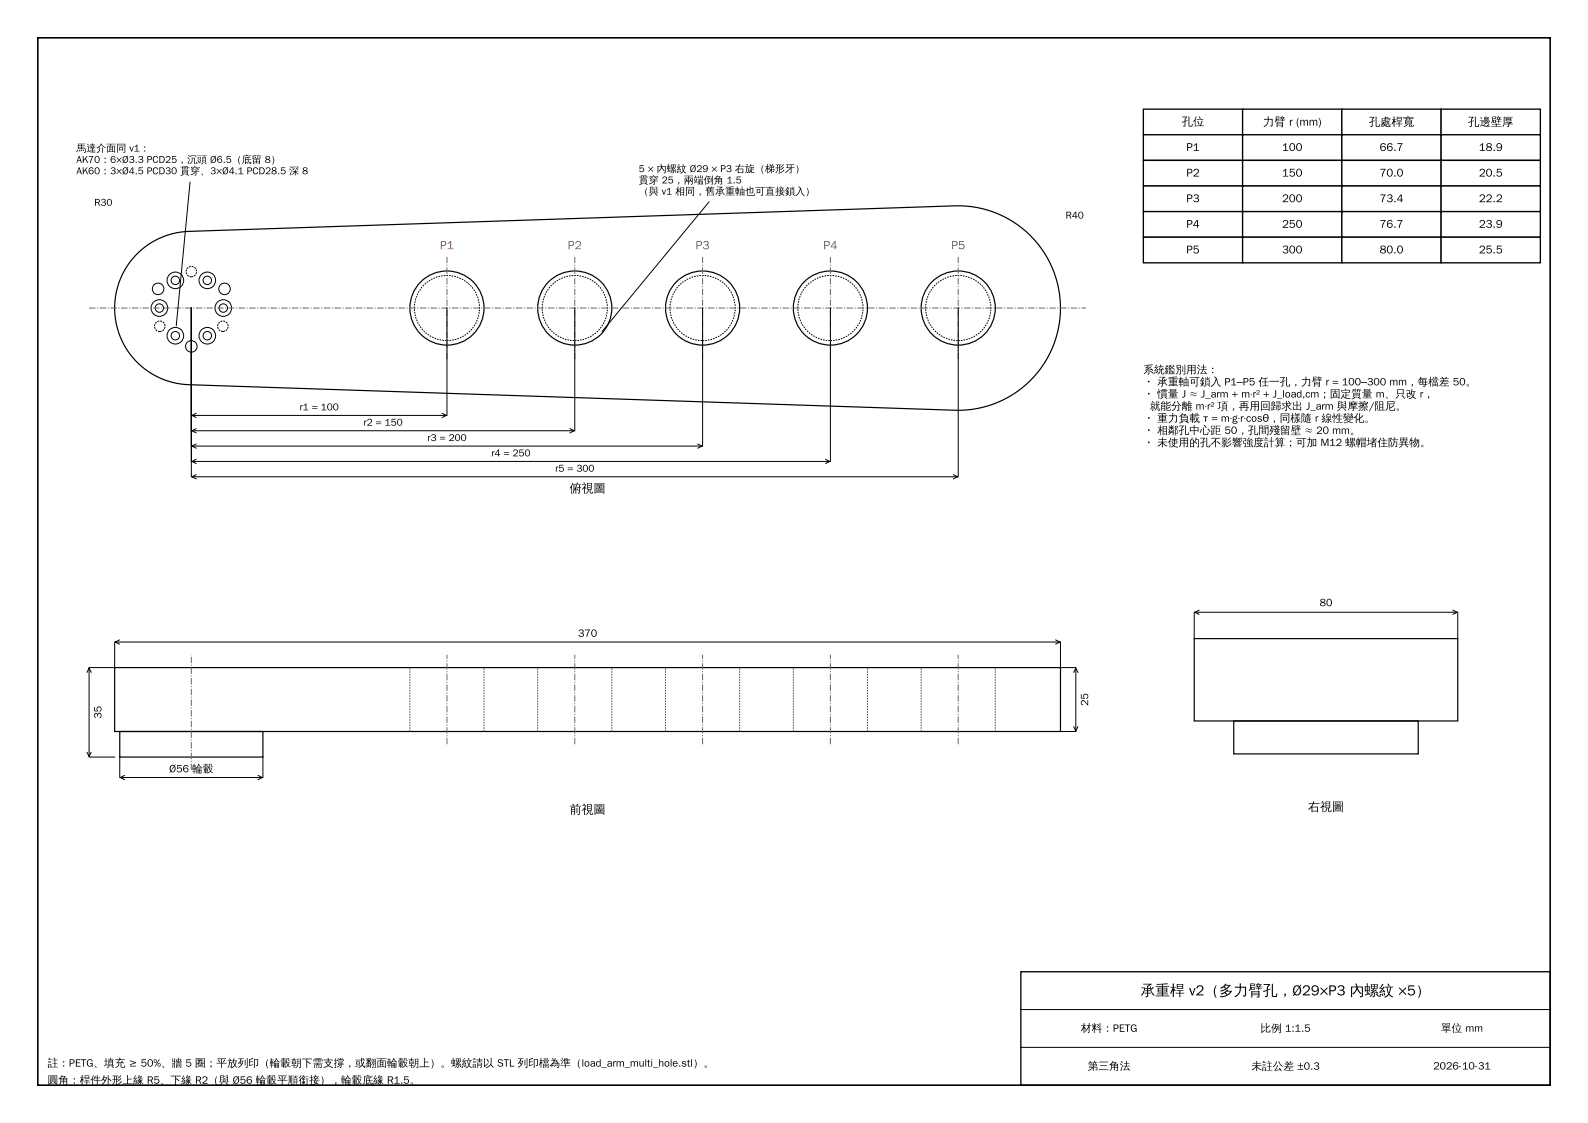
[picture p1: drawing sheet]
<svg xmlns="http://www.w3.org/2000/svg" width="420mm" height="297mm" viewBox="0 0 420 297" stroke-linecap="round" stroke-linejoin="round" font-family="sans-serif">
<path d="M10 10h400v277h-400z" fill="none" stroke="#000" stroke-width=".42"/>
<path d="M270 257h140v30h-140z" fill="none" stroke="#000" stroke-width=".35"/>
<g fill="none" stroke="#000" stroke-width=".26">
<path d="M50.3 48.1l-3.7 38.1M187.5 53.4l-28.3 34.3M50.6 81.5v44.6M118.2 81.5v28.4M152 81.5v32.4M185.8 81.5v36.5M219.6 81.5v40.5M253.4 81.5v44.6M50.8 109.9h67.3M50.8 113.9h101.1M50.8 118h134.9M51.9 109.3l-1.1 .6 1.1 .5"/>
<path d="M51.9 113.4l-1.1 .5 1.1 .6M51.9 117.4l-1.1 .6 1.1 .5M116.9 109.3l1.2 .6-1.2 .5M150.7 113.4l1.2 .5-1.2 .6M184.5 117.4l1.2 .6-1.2 .5M50.8 122h168.7M50.8 126.1h202.5M51.9 121.5l-1.1 .5 1.1 .6M51.9 125.5l-1.1 .6 1.1 .6M218.3 121.5l1.2 .5-1.2 .6M252.1 125.5l1.2 .6-1.2 .6M23 177.8l.6-1.1 .5 1.1"/>
<path d="M23.6 176.7v23.4M30.3 169.8v6.8h-6.7M30.5 169.8h249.8M31.6 169.2l-1.1 .6 1.1 .6M279.2 169.2l1.1 .6-1.1 .6M280.5 169.8v6.8h4M284 177.8l.5-1.1 .6 1.1M284.5 176.7v16.6M315.9 161.9v7M316 161.9h69.4M317.1 161.4l-1.1 .5 1.1 .6M384.3 161.4l1.1 .5-1.1 .6"/>
<path d="M385.5 161.9v7M23 198.9l.6 1.2 .5-1.2M280.5 193.5h4M284 192.2l.5 1.1 .6-1.1M23.6 200.2h6.7M31.7 200.2v5.4M31.8 205.6h37.6M33 205.1l-1.2 .5 1.2 .6M68.2 205.1l1.2 .5-1.2 .6M69.5 200.2v5.4M270 267h140M270 277h140"/>
<circle cx="41.8" cy="76.4" r="1.52"/>
<circle cx="46.4" cy="74.2" r="2.2"/>
<circle cx="46.4" cy="74.2" r="1.12"/>
<circle cx="54.8" cy="74.2" r="2.2"/>
<circle cx="54.8" cy="74.2" r="1.12"/>
<circle cx="59.4" cy="76.4" r="1.52"/>
<circle cx="42.2" cy="81.5" r="2.2"/>
<circle cx="42.2" cy="81.5" r="1.12"/>
<circle cx="46.4" cy="88.8" r="2.2"/>
<circle cx="46.4" cy="88.8" r="1.12"/>
<circle cx="50.6" cy="91.6" r="1.52"/>
<circle cx="54.8" cy="88.8" r="2.2"/>
<circle cx="54.8" cy="88.8" r="1.12"/>
<circle cx="59.1" cy="81.5" r="2.2"/>
<circle cx="59.1" cy="81.5" r="1.12"/>
</g>
<g fill="none" stroke="#000" stroke-width=".32">
<path d="M36.6 66.8a20.3 20.3 0 0 1 13.3-5.6l202.6-6.8a27 27 0 0 1 28 27.1 27 27 0 0 1-28 27l-202.6-6.8a20.3 20.3 0 0 1-18.2-13 20.3 20.3 0 0 1 4.9-21.9zM30.3 176.6h250.2v16.9h-250.2zM315.9 168.9h69.6v21.8h-69.6zM31.7 193.5h37.8v6.7h-37.8zM326.3 190.7h48.8v8.7h-48.8z"/>
<circle cx="118.2" cy="81.5" r="9.8"/>
<circle cx="152" cy="81.5" r="9.8"/>
<circle cx="185.8" cy="81.5" r="9.8"/>
<circle cx="219.6" cy="81.5" r="9.8"/>
<circle cx="253.4" cy="81.5" r="9.8"/>
</g>
<g fill="none" stroke="#000" stroke-width=".26" stroke-dasharray=".5 .2" stroke-linecap="butt">
<circle cx="50.6" cy="71.8" r="1.39"/>
<circle cx="42.3" cy="86.3" r="1.39"/>
<circle cx="58.9" cy="86.3" r="1.39"/>
</g>
<g fill="none" stroke="#000" stroke-width=".26" stroke-dasharray=".4 .3" stroke-linecap="butt">
<circle cx="118.2" cy="81.5" r="8.6"/>
<circle cx="152" cy="81.5" r="8.6"/>
<circle cx="185.8" cy="81.5" r="8.6"/>
<circle cx="219.6" cy="81.5" r="8.6"/>
<circle cx="253.4" cy="81.5" r="8.6"/>
</g>
<path d="M23.6 81.5h263.6M118.2 95v-27.1M152 95v-27.1M185.8 95v-27.1M219.6 95v-27.1M253.4 95v-27.1M118.2 196.8v-23.6M152 196.8v-23.6M185.8 196.8v-23.6M219.6 196.8v-23.6M253.4 196.8v-23.6M50.6 203.6v-30.4" fill="none" stroke="#666" stroke-width=".26" stroke-dasharray="1.7 .4 .3 .4" stroke-linecap="butt"/>
<path d="M108.4 193.5v-16.9M128 193.5v-16.9M142.2 193.5v-16.9M161.8 193.5v-16.9M176 193.5v-16.9M195.6 193.5v-16.9M209.8 193.5v-16.9M229.4 193.5v-16.9M243.6 193.5v-16.9M263.2 193.5v-16.9" fill="none" stroke="#4d4d4d" stroke-width=".26" stroke-dasharray=".4 .3" stroke-linecap="butt"/>
<g fill="#fff" stroke="#000" stroke-width=".35">
<path d="M302.4 28.9h26.3v6.7h-26.3z"/>
<path d="M328.7 28.9h26.2v6.7h-26.2z"/>
<path d="M354.9 28.9h26.2v6.7h-26.2z"/>
<path d="M381.1 28.9h26.3v6.7h-26.3z"/>
<path d="M302.4 35.6h26.3v6.8h-26.3z"/>
<path d="M328.7 35.6h26.2v6.8h-26.2z"/>
<path d="M354.9 35.6h26.2v6.8h-26.2z"/>
<path d="M381.1 35.6h26.3v6.8h-26.3z"/>
<path d="M302.4 42.4h26.3v6.8h-26.3z"/>
<path d="M328.7 42.4h26.2v6.8h-26.2z"/>
<path d="M354.9 42.4h26.2v6.8h-26.2z"/>
<path d="M381.1 42.4h26.3v6.8h-26.3z"/>
<path d="M302.4 49.2h26.3v6.8h-26.3z"/>
<path d="M328.7 49.2h26.2v6.8h-26.2z"/>
<path d="M354.9 49.2h26.2v6.8h-26.2z"/>
<path d="M381.1 49.2h26.3v6.8h-26.3z"/>
<path d="M302.4 56h26.3v6.7h-26.3z"/>
<path d="M328.7 56h26.2v6.7h-26.2z"/>
<path d="M354.9 56h26.2v6.7h-26.2z"/>
<path d="M381.1 56h26.3v6.7h-26.3z"/>
<path d="M302.4 62.7h26.3v6.8h-26.3z"/>
<path d="M328.7 62.7h26.2v6.8h-26.2z"/>
<path d="M354.9 62.7h26.2v6.8h-26.2z"/>
<path d="M381.1 62.7h26.3v6.8h-26.3z"/>
</g>
<text font-size="3.9" x="301.7" y="263.3">承重桿 v2（多力臂孔，Ø29×P3 內螺紋 ×5）</text>
<g font-size="3.2" fill="#d62728">
<text x="116.4" y="65.9">P1</text>
<text x="150.2" y="65.9">P2</text>
<text x="184" y="65.9">P3</text>
<text x="217.8" y="65.9">P4</text>
<text x="251.6" y="65.9">P5</text>
</g>
<g font-size="3.2">
<text x="150.6" y="130.2">俯視圖</text>
<text x="150.6" y="215.1">前視圖</text>
<text x="345.9" y="214.4">右視圖</text>
</g>
<g font-size="3">
<text x="312.5" y="33.2">孔位</text>
<text x="334" y="33.2">力臂 r (mm)</text>
<text x="362" y="33.2">孔處桿寬</text>
<text x="388.3" y="33.2">孔邊壁厚</text>
<text x="313.8" y="39.9">P1</text>
<text x="339.1" y="39.9">100</text>
<text x="364.9" y="39.9">66.7</text>
<text x="391.1" y="39.9">18.9</text>
<text x="313.8" y="46.7">P2</text>
<text x="339.1" y="46.7">150</text>
<text x="364.9" y="46.7">70.0</text>
<text x="391.1" y="46.7">20.5</text>
<text x="313.8" y="53.5">P3</text>
<text x="339.1" y="53.5">200</text>
<text x="364.9" y="53.5">73.4</text>
<text x="391.1" y="53.5">22.2</text>
<text x="313.8" y="60.2">P4</text>
<text x="339.1" y="60.2">250</text>
<text x="364.9" y="60.2">76.7</text>
<text x="391.1" y="60.2">23.9</text>
<text x="313.8" y="67">P5</text>
<text x="339.1" y="67">300</text>
<text x="364.9" y="67">80.0</text>
<text x="391.1" y="67">25.5</text>
</g>
<g font-size="2.8">
<text x="302.4" y="98.7">系統鑑別用法：</text>
<text x="302.4" y="101.9">・ 承重軸可鎖入 P1–P5 任一孔，力臂 r = 100–300 mm，每檔差 50。</text>
<text x="302.4" y="105.1">・ 慣量 J ≈ J_arm + m·r² + J_load,cm；固定質量 m、只改 r，</text>
<text x="302.4" y="111.5">・ 重力負載 τ = m·g·r·cosθ，同樣隨 r 線性變化。</text>
<text x="304.1" y="108.3">就能分離 m·r² 項，再用回歸求出 J_arm 與摩擦/阻尼。</text>
<text x="302.4" y="114.8">・ 相鄰孔中心距 50，孔間殘留壁 ≈ 20 mm。</text>
<text x="302.4" y="118">・ 未使用的孔不影響強度計算；可加 M12 螺帽堵住防異物。</text>
<text x="349" y="160.3">80</text>
<text x="152.9" y="168.4">370</text>
<text x="26.8" y="190.1" transform="rotate(-90 26.8 190.1)">35</text>
<text x="287.8" y="186.7" transform="rotate(-90 287.8 186.7)">25</text>
<text x="44.7" y="204.3">Ø56 輪轂</text>
<text x="285.9" y="272.9">材料：PETG</text>
<text x="333.4" y="272.9">比例 1:1.5</text>
<text x="381.1" y="272.9">單位 mm</text>
<text x="12.6" y="282.1">註：PETG、填充 ≥ 50%、牆 5 圈；平放列印（輪轂朝下需支撐，或翻面輪轂朝上）。螺紋請以 STL 列印檔為準（load_arm_multi_hole.stl）。</text>
<text x="12.6" y="286.6">圓角：桿件外形上緣 R5、下緣 R2（與 Ø56 輪轂平順銜接），輪轂底緣 R1.5。</text>
<text x="287.7" y="282.9">第三角法</text>
<text x="331" y="282.9">未註公差 ±0.3</text>
<text x="379" y="282.8">2026-10-31</text>
</g>
<g font-size="2.6">
<text x="20.2" y="40.1">馬達介面同 v1：</text>
<text x="20.2" y="43.1">AK70：6×Ø3.3 PCD25，沉頭 Ø6.5（底留 8）</text>
<text x="20.2" y="46.1">AK60：3×Ø4.5 PCD30 貫穿、3×Ø4.1 PCD28.5 深 8</text>
<text x="168.9" y="45.5">5 × 內螺紋 Ø29 × P3 右旋（梯形牙）</text>
<text x="168.9" y="48.5">貫穿 25，兩端倒角 1.5</text>
<text x="168.9" y="51.5">（與 v1 相同，舊承重軸也可直接鎖入）</text>
<text x="24.9" y="54.4">R30</text>
<text x="281.8" y="57.8">R40</text>
<text x="79.2" y="108.5">r1 = 100</text>
<text x="96.1" y="112.6">r2 = 150</text>
<text x="113" y="116.6">r3 = 200</text>
<text x="129.9" y="120.7">r4 = 250</text>
<text x="146.8" y="124.8">r5 = 300</text>
</g>
</svg>
